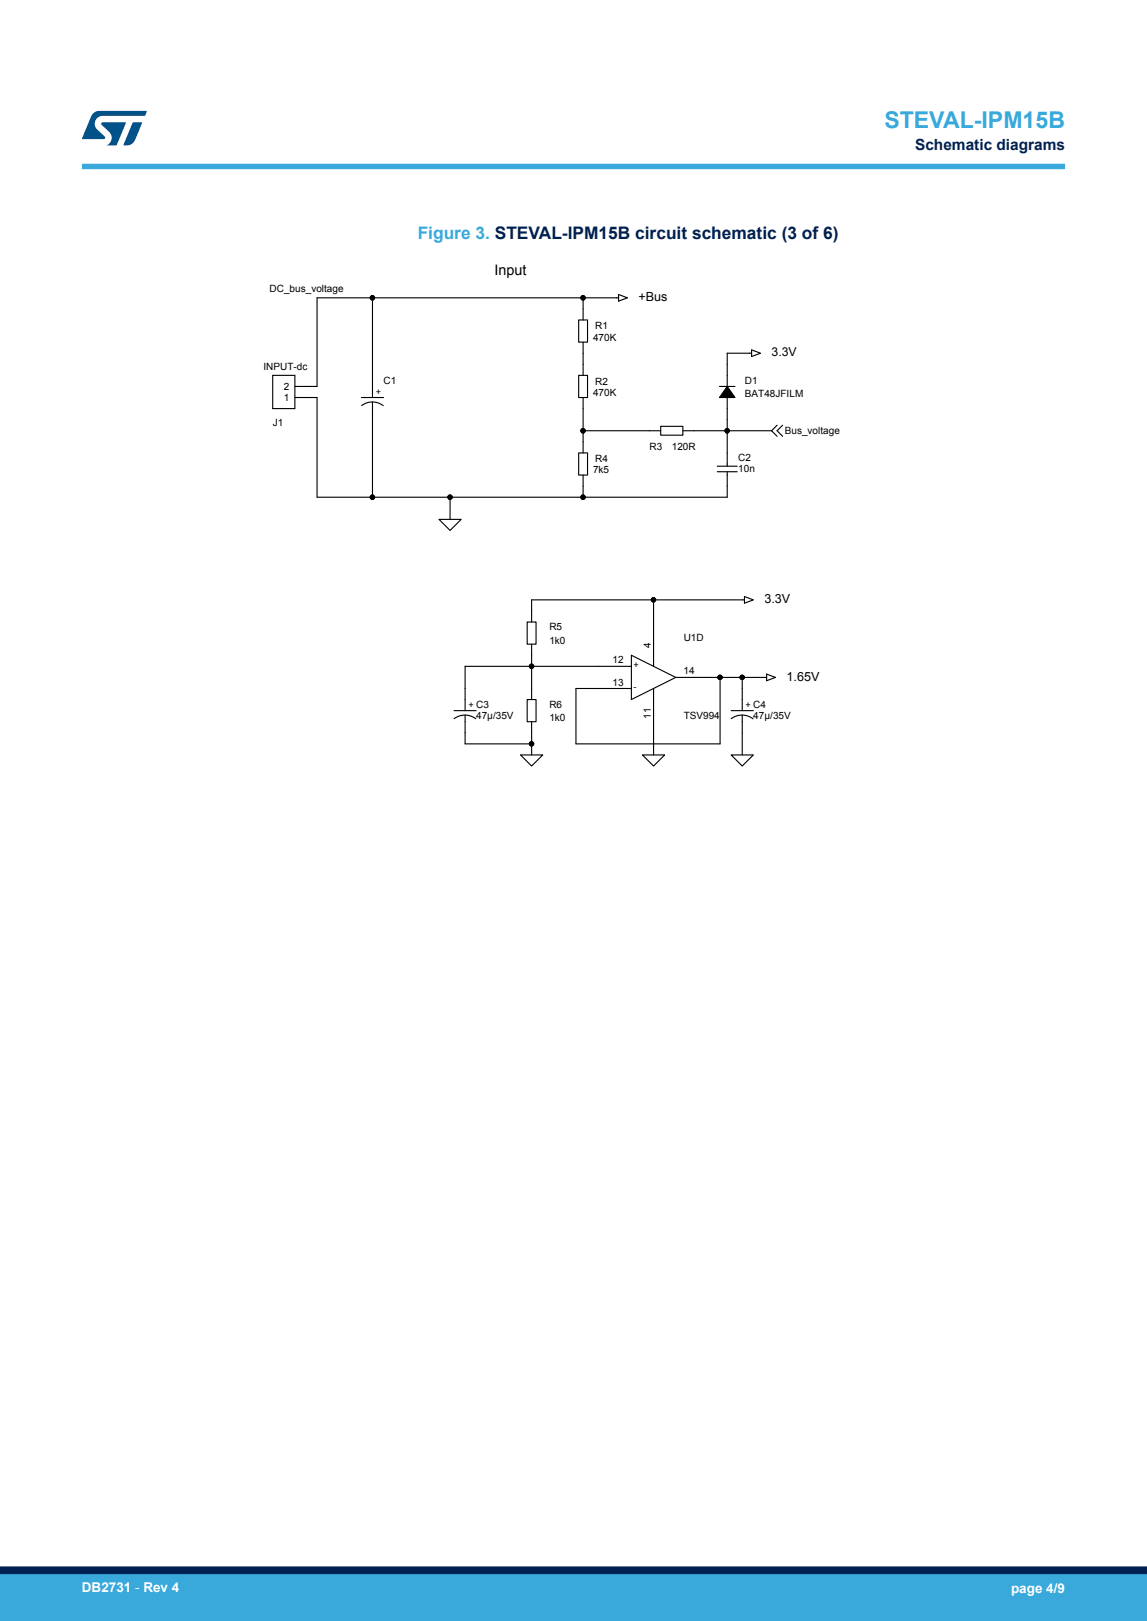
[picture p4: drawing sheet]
<svg xmlns="http://www.w3.org/2000/svg" width="210mm" height="297mm" viewBox="0 0 210 297" stroke-linecap="round" stroke-linejoin="round" font-family="sans-serif">
<g fill="none" stroke="#000" stroke-width=".2">
<path d="M68.2 54.6v18.2M105.9 58.6h1.7v4.1h-1.7zM106.8 54.6v4M113.3 54l1.6 .6-1.6 .6zM113.3 54.6h-55.3v16.2h-4M49.9 68.8h4.1v6.1h-4.1zM54 72.8h4v18.3h24.4M66.2 72.8h4M66.2 74.3a3.2 3.2 0 0 1 4 0M68.2 73.6v17.5M105.9 68.8h1.7v4h-1.7zM106.8 62.7v6.1"/>
<path d="M106.8 72.8v10.2M121 78.1h4v1.6h-4zM121 78.9h-14.2M125 78.9h16.3M131.7 70.8h2.9M133.1 70.8l1.5 2h-2.9zM133.1 72.8v12.6M137.6 64.1l1.6 .6-1.6 .6zM137.6 64.7h-4.5v6.1M141.3 78.9l1 1M142.3 77.9l-1 1M143.3 77.9l-1 1 1 1"/>
<path d="M80.4 95.2h4l-2 2zM82.4 91.1v4.1M105.9 83h1.7v4h-1.7zM106.8 87v4.1M131.3 86.4h3.7M131.3 85.4h3.7M133.1 86.4v4.7h-50.7M96.5 114h1.6v4h-1.6zM97.3 118v10.2M119.7 109.9v12.2M136.3 109.3l1.6 .6-1.6 .6zM136.3 109.9h-39v4.1"/>
<path d="M83.1 130.2h4.1M83.1 131.7a3.3 3.3 0 0 1 4 0M85.2 131v5.3h12.1M95.3 138.3h4.1l-2.1 2.1zM96.5 128.2h1.6v4h-1.6zM97.3 132.2v6.1M115.6 122.1h-30.4v8.1M115.6 120.1l8.1 4-8.1 4.1zM117.6 138.3h4.1l-2 2.1zM119.7 126.1v12.2M123.7 124.1h16.7M131.8 124.1v12.2h-26.3v-10.2h10.1"/>
<path d="M133.9 138.3h4l-2 2.1zM133.9 130.2h4M133.9 131.7a3.3 3.3 0 0 1 4 0M135.9 124.1v6.1M135.9 131v7.3M140.4 123.5l1.6 .6-1.6 .6z"/>
<circle cx="68.2" cy="54.6" r=".4"/>
<circle cx="106.7" cy="54.6" r=".4"/>
<circle cx="106.7" cy="78.9" r=".4"/>
<circle cx="133.1" cy="78.9" r=".4"/>
<circle cx="68.2" cy="91.1" r=".4"/>
<circle cx="82.4" cy="91.1" r=".4"/>
<circle cx="106.7" cy="91.1" r=".4"/>
<circle cx="119.6" cy="109.9" r=".4"/>
<circle cx="97.3" cy="136.3" r=".4"/>
<circle cx="97.3" cy="122.1" r=".4"/>
<circle cx="131.8" cy="124.1" r=".4"/>
<circle cx="135.9" cy="124.1" r=".4"/>
</g>
<g fill="#000">
<path d="M133.1 70.8l1.5 2h-2.9z" fill-rule="evenodd"/>
<circle cx="68.2" cy="54.6" r=".4"/>
<circle cx="106.7" cy="54.6" r=".4"/>
<circle cx="106.7" cy="78.9" r=".4"/>
<circle cx="133.1" cy="78.9" r=".4"/>
<circle cx="68.2" cy="91.1" r=".4"/>
<circle cx="82.4" cy="91.1" r=".4"/>
<circle cx="106.7" cy="91.1" r=".4"/>
<circle cx="119.6" cy="109.9" r=".4"/>
<circle cx="97.3" cy="136.3" r=".4"/>
<circle cx="97.3" cy="122.1" r=".4"/>
<circle cx="131.8" cy="124.1" r=".4"/>
<circle cx="135.9" cy="124.1" r=".4"/>
</g>
<path d="M15 30.5h180" fill="none" stroke="#39a9dc" stroke-width="1"/>
<g fill="#005288">
<path d="M17.1 20.7l1.1-.4 8.7 .1-.4 .8h-7.6a1.45 1.45 0 0 0-1.4 .9 1.45 1.45 0 0 0 .2 1.6l1.5 1.3v.4l-4.2 .1 1.7-4.2z"/>
<path d="M24.3 22.4l1.7 .1-1.3 3.2a1.6 1.6 0 0 1-1.5 .9h-.5l-.1-.1z"/>
<path d="M18.6 22.5h4.5l-1.8 4.1h-1.7a1.54 1.54 0 0 0 .4-2.4l-1.4-1.3-.1-.2z"/>
</g>
<g fill="#39a9dc">
<path d="M0 288.4h210v8.6h-210z" fill-rule="evenodd"/>
<path d="M-.1 288.4h210.2v4.4h-210.2z" fill-rule="evenodd"/>
</g>
<path d="M0 287.7h210" fill="none" stroke="#002052" stroke-width="1.4"/>
<text font-size="4.2" fill="#39a9dc" x="161.9" y="23.5">STEVAL-IPM15B</text>
<text font-size="3.2" fill="#39a9dc" x="76.5" y="43.8">Figure 3. STEVAL-IPM15B circuit schematic (3 of 6)</text>
<text font-size="2.8" fill="#002052" x="167.5" y="27.5">Schematic diagrams</text>
<text font-size="2.6" x="90.5" y="50.4">Input</text>
<g font-size="2.5" fill="#fff">
<text x="15" y="291.6">DB2731 - Rev 4</text>
<text x="185.1" y="291.9">page 4/9</text>
</g>
<g font-size="2.3">
<text x="116.9" y="55.2">+Bus</text>
<text x="140" y="110.5">3.3V</text>
<text x="144" y="124.7">1.65V</text>
</g>
<text font-size="2.2" x="141.3" y="65.2">3.3V</text>
<g font-size="1.8">
<text x="49.4" y="53.5">DC_bus_voltage</text>
<text x="108.6" y="62.4">470K</text>
<text x="109" y="60.4">R1</text>
<text x="48.2" y="67.9">INPUT-dc</text>
<text x="52" y="71.5">2</text>
<text x="70.2" y="70.3">C1</text>
<text x="109" y="70.5">R2</text>
<text x="136.4" y="70.3">D1</text>
<text x="52" y="73.6">1</text>
<text x="108.6" y="72.5">470K</text>
<text x="136.4" y="72.7">BAT48JFILM</text>
<text x="49.9" y="78">J1</text>
<text x="118.9" y="82.5">R3</text>
<text x="123" y="82.5">120R</text>
<text x="143.7" y="79.4">Bus_voltage</text>
<text x="108.6" y="86.7">7k5</text>
<text x="109" y="84.7">R4</text>
<text x="135.2" y="84.5">C2</text>
<text x="135.2" y="86.5">10n</text>
<text x="100.6" y="115.5">R5</text>
<text x="100.6" y="117.9">1k0</text>
<text x="119.1" y="118.6" transform="rotate(-90 119.1 118.6)">4</text>
<text x="125.2" y="117.5">U1D</text>
<text x="112.1" y="125.6">13</text>
<text x="112.1" y="121.5">12</text>
<text x="125.1" y="123.6">14</text>
<text x="87.2" y="131.7">47µ/35V</text>
<text x="100.6" y="129.7">R6</text>
<text x="119.1" y="131.7" transform="rotate(-90 119.1 131.7)">11</text>
<text x="125.2" y="131.7">TSV994</text>
<text x="137.9" y="131.7">47µ/35V</text>
<text x="100.6" y="132.1">1k0</text>
</g>
<g font-size="1.7">
<text x="68.8" y="72.4">+</text>
<text x="116" y="122.4">+</text>
<text x="85.8" y="129.7">+ C3</text>
<text x="116" y="126.5">-</text>
<text x="136.5" y="129.7">+ C4</text>
</g>
</svg>
